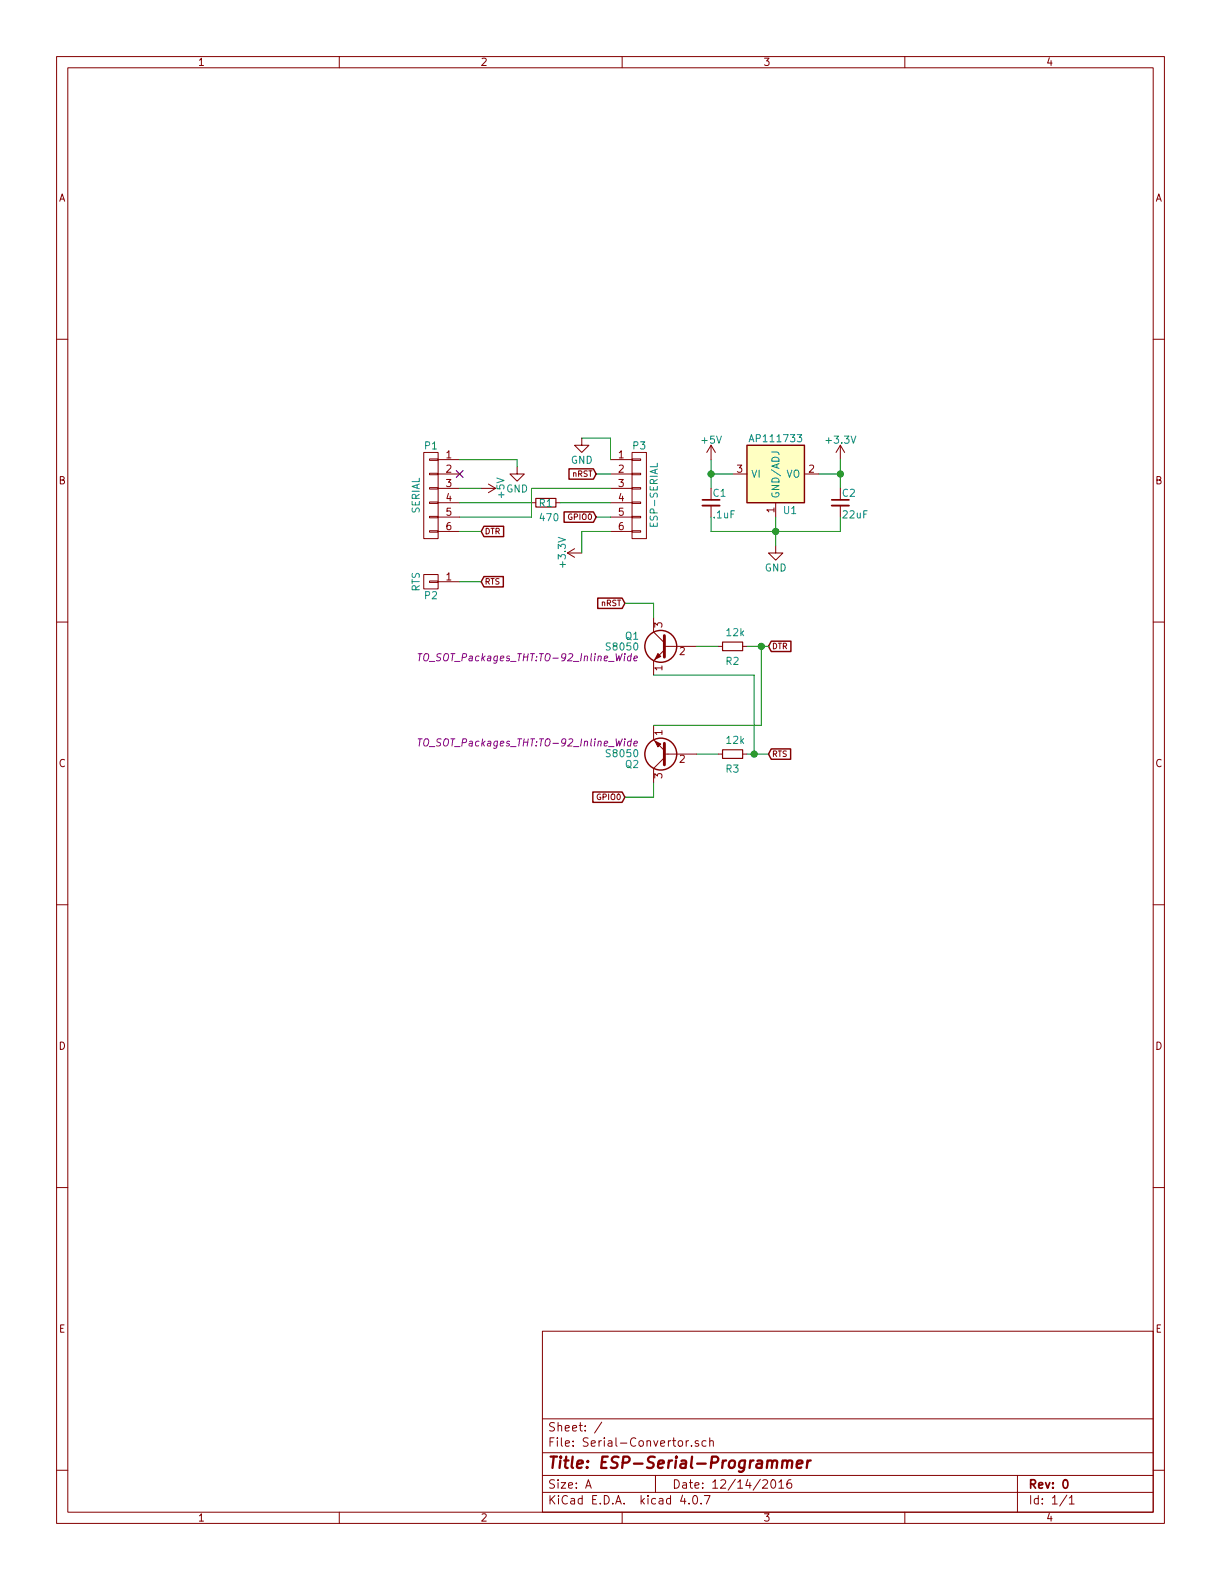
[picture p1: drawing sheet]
EESchema Schematic File Version 2
LIBS:power
LIBS:device
LIBS:transistors
LIBS:conn
LIBS:linear
LIBS:regul
LIBS:74xx
LIBS:cmos4000
LIBS:adc-dac
LIBS:memory
LIBS:xilinx
LIBS:microcontrollers
LIBS:dsp
LIBS:microchip
LIBS:analog_switches
LIBS:motorola
LIBS:texas
LIBS:intel
LIBS:audio
LIBS:interface
LIBS:digital-audio
LIBS:philips
LIBS:display
LIBS:cypress
LIBS:siliconi
LIBS:opto
LIBS:atmel
LIBS:contrib
LIBS:valves
LIBS:Serial-Convertor-cache
EELAYER 25 0
EELAYER END
$Descr A 8500 11000 portrait
encoding utf-8
Sheet 1 1
Title "ESP-Serial-Programmer"
Date "12/14/2016"
Rev "0"
Comp ""
Comment1 ""
Comment2 ""
Comment3 ""
Comment4 ""
$EndDescr
$Comp
L CONN_01X06 P3
U 1 1
P 4450 3450
F 0 "P3" H 4450 3800 50  0000 C CNN
F 1 "ESP-SERIAL" V 4550 3450 50  0000 C CNN
F 2 "Pin_Headers:Pin_Header_Angled_1x06" H 4450 3450 50  0001 C CNN
F 3 "" H 4450 3450 50  0000 C CNN
	1    4450 3450
	1    0    0    -1  
$EndComp
Text GLabel 4150 3300 0    39   Input ~ 0
nRST
Text GLabel 4150 3600 0    39   Input ~ 0
GPIO0
Text GLabel 3350 3700 2    39   Input ~ 0
DTR
Text GLabel 3350 4050 2    39   Input ~ 0
RTS
$Comp
L S8050 Q1
U 1 1
P 4650 4500
F 0 "Q1" H 4850 4575 50  0000 L CNN
F 1 "S8050" H 4850 4500 50  0000 L CNN
F 2 "TO_SOT_Packages_THT:TO-92_Inline_Wide" H 4850 4425 50  0000 L CIN
F 3 "" H 4650 4500 50  0000 L CNN
	1    4650 4500
	-1   0    0    -1  
$EndComp
$Comp
L S8050 Q2
U 1 1
P 4650 5250
F 0 "Q2" H 4850 5325 50  0000 L CNN
F 1 "S8050" H 4850 5250 50  0000 L CNN
F 2 "TO_SOT_Packages_THT:TO-92_Inline_Wide" H 4850 5175 50  0000 L CIN
F 3 "" H 4650 5250 50  0000 L CNN
	1    4650 5250
	-1   0    0    1   
$EndComp
Text GLabel 5350 4500 2    39   Input ~ 0
DTR
Text GLabel 5350 5250 2    39   Input ~ 0
RTS
$Comp
L R_Small R2
U 1 1
P 5100 4500
F 0 "R2" V 5200 4450 50  0000 L CNN
F 1 "12k" V 5000 4450 50  0000 L CNN
F 2 "Resistors_SMD:R_0805_HandSoldering" H 5100 4500 50  0001 C CNN
F 3 "" H 5100 4500 50  0000 C CNN
	1    5100 4500
	0    1    1    0   
$EndComp
$Comp
L R_Small R3
U 1 1
P 5100 5250
F 0 "R3" V 5200 5200 50  0000 L CNN
F 1 "12k" V 5000 5200 50  0000 L CNN
F 2 "Resistors_SMD:R_0805_HandSoldering" H 5100 5250 50  0001 C CNN
F 3 "" H 5100 5250 50  0000 C CNN
	1    5100 5250
	0    1    1    0   
$EndComp
Text GLabel 4350 4200 0    39   Input ~ 0
nRST
Text GLabel 4350 5550 0    39   Input ~ 0
GPIO0
$Comp
L R_Small R1
U 1 1
P 3800 3500
F 0 "R1" V 3800 3450 50  0000 L CNN
F 1 "470" V 3900 3450 50  0000 L CNN
F 2 "Resistors_SMD:R_0805_HandSoldering" H 3800 3500 50  0001 C CNN
F 3 "" H 3800 3500 50  0000 C CNN
	1    3800 3500
	0    1    1    0   
$EndComp
NoConn ~ 3200 3300
$Comp
L CONN_01X06 P1
U 1 1
P 3000 3450
F 0 "P1" H 3000 3800 50  0000 C CNN
F 1 "SERIAL" V 3100 3450 50  0000 C CNN
F 2 "Pin_Headers:Pin_Header_Angled_1x06" H 3000 3450 50  0001 C CNN
F 3 "" H 3000 3450 50  0000 C CNN
	1    3000 3450
	-1   0    0    -1  
$EndComp
$Comp
L CONN_01X01 P2
U 1 1
P 3000 4050
F 0 "P2" H 3000 4150 50  0000 C CNN
F 1 "RTS" V 3100 4050 50  0000 C CNN
F 2 "Pin_Headers:Pin_Header_Angled_1x01" H 3000 4050 50  0001 C CNN
F 3 "" H 3000 4050 50  0000 C CNN
	1    3000 4050
	-1   0    0    1   
$EndComp
$Comp
L AP111733 U1
U 1 1
P 5400 3300
F 0 "U1" H 5500 3050 50  0000 C CNN
F 1 "AP111733" H 5400 3550 50  0000 C CNN
F 2 "TO_SOT_Packages_SMD:SOT-223" H 5400 2950 50  0001 C CNN
F 3 "" H 5500 3050 50  0000 C CNN
	1    5400 3300
	1    0    0    -1  
$EndComp
$Comp
L +3.3V #PWR01
U 1 1
P 4050 3850
F 0 "#PWR01" H 4050 3700 50  0001 C CNN
F 1 "+3.3V" H 4050 3990 50  0000 C CNN
F 2 "" H 4050 3850 50  0000 C CNN
F 3 "" H 4050 3850 50  0000 C CNN
	1    4050 3850
	0    -1   -1   0   
$EndComp
$Comp
L +3.3V #PWR02
U 1 1
P 5850 3200
F 0 "#PWR02" H 5850 3050 50  0001 C CNN
F 1 "+3.3V" H 5850 3340 50  0000 C CNN
F 2 "" H 5850 3200 50  0000 C CNN
F 3 "" H 5850 3200 50  0000 C CNN
	1    5850 3200
	1    0    0    -1  
$EndComp
Wire Wire Line
	3900 3500 4250 3500
Wire Wire Line
	3200 3500 3700 3500
Wire Wire Line
	4550 4200 4550 4300
Wire Wire Line
	4350 4200 4550 4200
Wire Wire Line
	4550 5550 4550 5450
Wire Wire Line
	4350 5550 4550 5550
Connection ~ 5250 5250
Wire Wire Line
	5250 4700 4550 4700
Wire Wire Line
	5250 5250 5250 4700
Connection ~ 5300 4500
Wire Wire Line
	5300 5050 4550 5050
Wire Wire Line
	5300 4500 5300 5050
Wire Wire Line
	5200 4500 5350 4500
Wire Wire Line
	5000 4500 4850 4500
Wire Wire Line
	5000 5250 4850 5250
Wire Wire Line
	5200 5250 5350 5250
Wire Wire Line
	3350 4050 3200 4050
Wire Wire Line
	3200 3200 3600 3200
Wire Wire Line
	4250 3600 4150 3600
Wire Wire Line
	4250 3300 4150 3300
Wire Wire Line
	3700 3400 4250 3400
Wire Wire Line
	5700 3300 5850 3300
Wire Wire Line
	5850 3200 5850 3400
$Comp
L GND #PWR03
U 1 1
P 4050 3050
F 0 "#PWR03" H 4050 2800 50  0001 C CNN
F 1 "GND" H 4050 2900 50  0000 C CNN
F 2 "" H 4050 3050 50  0000 C CNN
F 3 "" H 4050 3050 50  0000 C CNN
	1    4050 3050
	1    0    0    -1  
$EndComp
$Comp
L GND #PWR04
U 1 1
P 5400 3800
F 0 "#PWR04" H 5400 3550 50  0001 C CNN
F 1 "GND" H 5400 3650 50  0000 C CNN
F 2 "" H 5400 3800 50  0000 C CNN
F 3 "" H 5400 3800 50  0000 C CNN
	1    5400 3800
	1    0    0    -1  
$EndComp
$Comp
L +5V #PWR05
U 1 1
P 3350 3400
F 0 "#PWR05" H 3350 3250 50  0001 C CNN
F 1 "+5V" H 3350 3540 50  0000 C CNN
F 2 "" H 3350 3400 50  0000 C CNN
F 3 "" H 3350 3400 50  0000 C CNN
	1    3350 3400
	0    1    1    0   
$EndComp
Wire Wire Line
	5400 3600 5400 3800
$Comp
L +5V #PWR06
U 1 1
P 4950 3200
F 0 "#PWR06" H 4950 3050 50  0001 C CNN
F 1 "+5V" H 4950 3340 50  0000 C CNN
F 2 "" H 4950 3200 50  0000 C CNN
F 3 "" H 4950 3200 50  0000 C CNN
	1    4950 3200
	1    0    0    -1  
$EndComp
Wire Wire Line
	5100 3300 4950 3300
Wire Wire Line
	4950 3200 4950 3400
$Comp
L C_Small C2
U 1 1
P 5850 3500
F 0 "C2" H 5860 3570 50  0000 L CNN
F 1 "22uF" H 5860 3420 50  0000 L CNN
F 2 "Capacitors_THT:C_Radial_D5_L11_P2" H 5850 3500 50  0001 C CNN
F 3 "" H 5850 3500 50  0000 C CNN
	1    5850 3500
	1    0    0    -1  
$EndComp
$Comp
L C_Small C1
U 1 1
P 4950 3500
F 0 "C1" H 4960 3570 50  0000 L CNN
F 1 ".1uF" H 4960 3420 50  0000 L CNN
F 2 "Capacitors_SMD:C_0805_HandSoldering" H 4950 3500 50  0001 C CNN
F 3 "" H 4950 3500 50  0000 C CNN
	1    4950 3500
	1    0    0    -1  
$EndComp
Connection ~ 5850 3300
Connection ~ 4950 3300
Wire Wire Line
	4950 3600 4950 3700
Wire Wire Line
	4950 3700 5850 3700
Connection ~ 5400 3700
Wire Wire Line
	5850 3700 5850 3600
Wire Wire Line
	3350 3400 3200 3400
Wire Wire Line
	3350 3700 3200 3700
$Comp
L GND #PWR07
U 1 1
P 3600 3250
F 0 "#PWR07" H 3600 3000 50  0001 C CNN
F 1 "GND" H 3600 3100 50  0000 C CNN
F 2 "" H 3600 3250 50  0000 C CNN
F 3 "" H 3600 3250 50  0000 C CNN
	1    3600 3250
	1    0    0    -1  
$EndComp
Wire Wire Line
	3600 3200 3600 3250
Wire Wire Line
	3200 3600 3700 3600
Wire Wire Line
	3700 3600 3700 3400
Wire Wire Line
	4250 3700 4050 3700
Wire Wire Line
	4050 3700 4050 3850
Wire Wire Line
	4250 3200 4250 3050
Wire Wire Line
	4250 3050 4050 3050
$EndSCHEMATC
